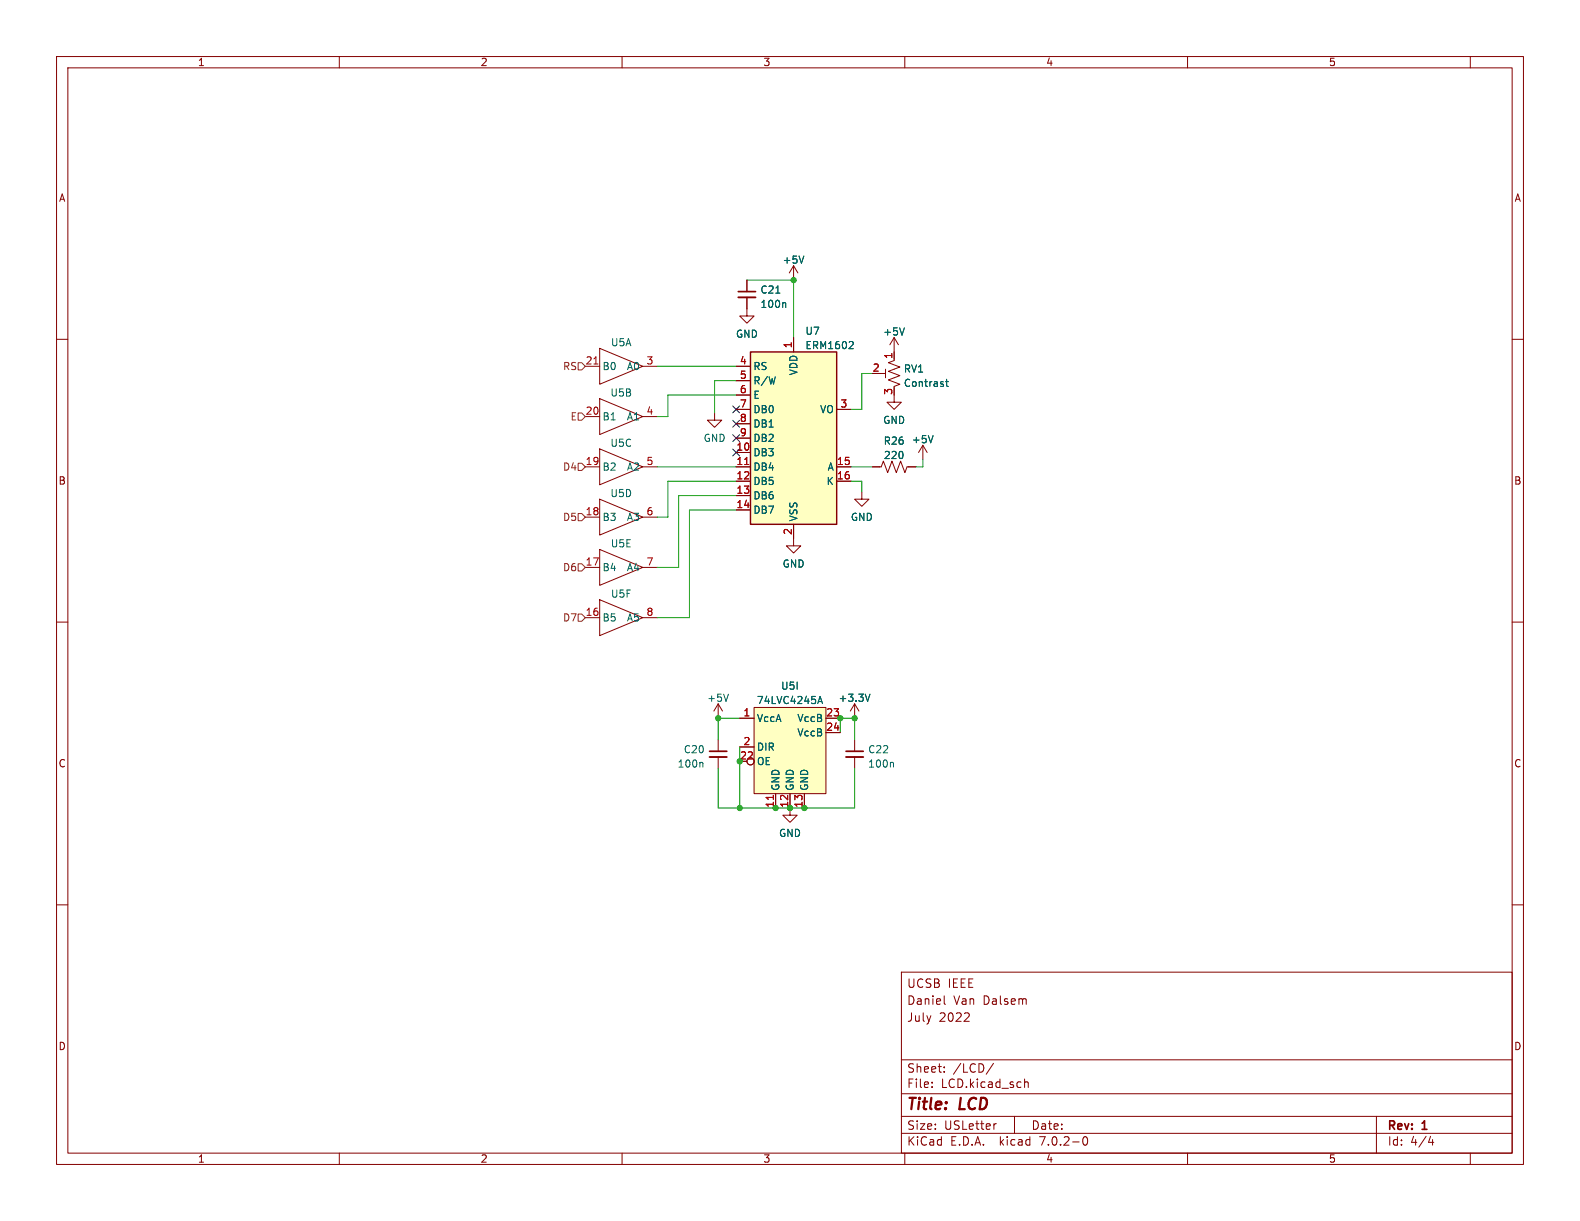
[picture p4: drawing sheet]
<svg xmlns="http://www.w3.org/2000/svg" width="279mm" height="216mm" viewBox="0 0 279 216" stroke-linecap="round" stroke-linejoin="round" font-family="sans-serif">
<g fill="none" stroke="#840000" stroke-width=".18">
<path d="M10 10h259.4v195.9h-259.4zM12 12h255.4v191.9h-255.4zM60 10v2M110 10v2M160 10v2M210 10v2M260 10v2M10 60h2M132.1 52.6v3.3h1.2l-1.2 1.3-1.3-1.3h1.3M132.1 49.5v2.1M140.3 47l-.7 1.3M140.3 47v2.5"/>
<path d="M140.3 59.7v2.5M140.3 47l.8 1.3M158.1 59.7v3.8M158.1 59.7l-.7 1.3M158.1 59.7l.8 1.3M267.4 60h2M103.5 64.8h2.5M103.5 73.7h2.5M106 70.5l7.7 3.2-7.7 3.1zM106 61.6l7.7 3.2-7.7 3.1zM106 79.4l7.7 3.2-7.7 3.1zM113.7 64.8h2.5"/>
<path d="M113.7 73.7h2.5M126.4 73v1.3h1.2l-1.2 1.3-1.3-1.3h1.3M130.2 72.4h2.5M130.2 64.8h2.5M130.2 67.3h2.5M130.2 69.9h2.5M130.2 74.9h2.5M130.2 77.5h2.5M148 72.4h2.5M155.6 66h1M156.6 65.3v1.5M158.1 69.9v1.2h1.3l-1.3 1.3-1.3-1.3h1.3"/>
<path d="M158.1 63.8l-1 .3 2 .8-2 .8 2 .7-2 .8 2 .7-1 .4v.3M163.2 78.7l-.8 1.3M163.2 78.7v2.6M163.2 78.7l.8 1.3M103.5 82.6h2.5M103.5 91.4h2.5M106 97.2l7.7 3.1-7.7 3.2zM106 88.3l7.7 3.1-7.7 3.2zM113.7 82.6h2.5M113.7 91.4h2.5M130.2 82.6h2.5M130.2 80h2.5"/>
<path d="M130.2 85.1h2.5M130.2 87.6h2.5M130.2 90.2h2.5M140.3 92.7v3.8h1.3l-1.3 1.3-1.2-1.3h1.2M148 82.6h2.5M148 85.1h2.5M152.4 87v1.3h1.3l-1.3 1.2-1.3-1.2h1.3M154.3 82.6h1.5l.4-1.1 .8 2.1 .7-2.1 .8 2.1 .8-2.1 .7 2.1 .4-1h1.5M10 110h2M103.5 100.3h2.5M103.5 109.2h2.5M106 106l7.7 3.2-7.7 3.2z"/>
<path d="M113.7 100.3h2.5M113.7 109.2h2.5M267.4 110h2M127 124.5l-.8 1.2M127 124.5v2.5M127 130.8v2M127 133.9v2M127 124.5l.8 1.2M130.8 127h2.5M130.8 132.1h2.5M133.3 125.1h12.7v15.2h-12.7zM146 127h2.6"/>
<path d="M146 129.5h2.6M151.1 124.5l-.7 1.2M151.1 124.5v2.5M151.1 130.8v2M151.1 133.9v2M151.1 124.5l.8 1.2M10 160h2M137.2 140.3v2.6M139.7 140.3v3.8h1.3l-1.3 1.3-1.3-1.3h1.3M142.2 140.3v2.6M267.4 160h2M159.4 171.9h108v32h-108z"/>
<path d="M167 176.1v1.3l.2 .2M171.3 179.2l.1 .2-.1 .3-.8 .9h.9M159.4 197.4h108M159.4 193.4h108M159.4 187.4h108M164.8 192.2v.1M164.8 191.4v.1M167 189.5v.1M167 188.7v.1M175.7 188l-1.3 2M176.2 198.7l-.3 .1M179.4 197.4v3"/>
<path d="M181.2 190.8v1.5M181.2 191.4l.2-.1 .4 .1v.9M243.4 197.4v6.5M60 203.9v2M110 203.9v2M159.4 200.4h108M160 203.9v2M191.6 201.1l.2-.1a.81 .81 0 0 1 .6 .6 .81 .81 0 0 1-.3 .8l-.1 .1a.81 .81 0 0 1-.4-1.4zM210 203.9v2M252.6 202h.9M253.3 201.5v1M260 203.9v2"/>
<circle cx="132.7" cy="134.6" r=".63"/>
</g>
<g fill="none" stroke="#006464" stroke-width=".18">
<path d="M138.8 53.5l.2 .2v.7M142.1 45.3l-.4 1.2M159.9 58l-.4 1.2M150.7 60.4l.2 .2-.1 .3-.7 .8h.8M165 77l-.4 1.3M167.2 67.5h.5M167.4 67.1v1l.3 .2M124.1 134.8l.2 .2v.6M128.8 122.7l-.4 1.3M144.6 124.4l.4-1.3 .4 1.3M144.7 124h.6M153.9 122.7l-.5 1.3"/>
<path d="M157.8 134.8l.2 .2v.6"/>
</g>
<path d="M130.6 52.6h3M125.5 133.9h3M149.6 133.9h3.1" fill="none" stroke="#840000" stroke-width=".33"/>
<path d="M130.6 51.6h3M125.5 132.8h3M149.6 132.8h3.1" fill="none" stroke="#840000" stroke-width=".3"/>
<g fill="#ffffc2" stroke="#ffffc2" stroke-width=".18">
<path d="M132.7 62.2h15.3v30.5h-15.3z"/>
<path d="M133.3 125.1h12.7v15.2h-12.7z"/>
</g>
<path d="M132.7 62.2h15.3v30.5h-15.3z" fill="none" stroke="#840000" stroke-width=".25"/>
<path d="M105 64.4h.7M131.7 82.1h.7M136.8 140.6v.8" fill="none" stroke="#a90000" stroke-width=".18"/>
<path d="M102.2 64.1h.7l.6 .7-.6 .6h-.7zM102.2 73h.7l.6 .7-.6 .6h-.7zM102.2 90.8h.7l.6 .6-.6 .7h-.7zM102.2 81.9h.7l.6 .7-.6 .6h-.7zM102.2 99.7h.7l.6 .6-.6 .7h-.7zM102.2 108.6h.7l.6 .6-.6 .7h-.7z" fill="none" stroke="#725600" stroke-width=".18"/>
<g fill="none" stroke="#009600" stroke-width=".18">
<path d="M132.1 49.5h8.2v10.2M116.2 64.8h14M130.2 69.9h-12.1v3.8h-1.9M130.2 67.3h-3.8v5.7M154.3 66h-1.9v6.4h-1.9M116.2 82.6h14M130.2 85.1h-12.1v6.3h-1.9M130.2 90.2h-8.3v19h-5.7M130.2 87.6h-10.2v12.7h-3.8M150.5 85.1h1.9v1.9M150.5 82.6h3.8M163.2 81.3v1.3h-1.3"/>
<path d="M127 135.9v7h24.1v-7M130.8 127h-3.8v3.8M130.8 132.1v10.8M148.6 129.5v-2.5h2.5v3.8"/>
</g>
<path d="M129.6 71.8l1.2 1.2M129.6 76.9l1.2 1.2M129.6 74.3l1.2 1.2M129.6 79.4l1.2 1.2M130.8 71.8l-1.2 1.2M130.8 76.9l-1.2 1.2M130.8 74.3l-1.2 1.2M130.8 79.4l-1.2 1.2" fill="none" stroke="#000084" stroke-width=".18"/>
<g fill="#009600" stroke="#009600" stroke-width=".18">
<circle cx="142.2" cy="142.9" r=".46"/>
<circle cx="139.7" cy="142.9" r=".46"/>
<circle cx="148.6" cy="127" r=".46"/>
<circle cx="127" cy="127" r=".46"/>
<circle cx="151.1" cy="127" r=".46"/>
<circle cx="130.8" cy="134.6" r=".46"/>
<circle cx="130.8" cy="142.9" r=".46"/>
<circle cx="137.2" cy="142.9" r=".46"/>
<circle cx="140.3" cy="49.5" r=".46"/>
</g>
<g font-size="2.8" fill="#840000">
<text x="160.4" y="196.7">Title:</text>
<text x="169.8" y="196.7">LCD</text>
</g>
<g font-size="2.1" fill="#840000">
<text x="160.4" y="177.8">Daniel</text>
<text x="160.4" y="174.8">UCSB IEEE</text>
<text x="168.6" y="177.8">Van</text>
<text x="173.8" y="177.8">Dalsem</text>
<text x="160.4" y="180.8">July</text>
<text x="166.1" y="180.8">2022</text>
<text x="160.4" y="189.8">Sheet:</text>
<text x="168.6" y="189.8">/LCD/</text>
<text x="160.4" y="192.5">File:</text>
<text x="166.4" y="192.5">LCD.kicad_sch</text>
<text x="160.4" y="202.7">KiCad</text>
<text x="160.4" y="199.9">Size:</text>
<text x="167" y="199.9">USLetter</text>
<text x="168.1" y="202.7">E.D.A.</text>
<text x="176.8" y="202.7">kicad</text>
<text x="182.4" y="199.9">Date:</text>
<text x="183.9" y="202.7">7.0.2-0</text>
<text x="245.4" y="200.1">Rev:</text>
<text x="245.4" y="202.7">Id:</text>
<text x="249.4" y="202.7">4/4</text>
<text x="251.6" y="200.1">1</text>
</g>
<g font-size="1.8" fill="#840000">
<text x="35" y="11.8">1</text>
<text x="85" y="11.8">2</text>
<text x="135" y="11.8">3</text>
<text x="185" y="11.8">4</text>
<text x="235" y="11.8">5</text>
<text x="10.4" y="35.8">A</text>
<text x="267.8" y="35.8">A</text>
<text x="10.3" y="85.8">B</text>
<text x="267.7" y="85.8">B</text>
<text x="10.3" y="135.8">C</text>
<text x="267.7" y="135.8">C</text>
<text x="10.3" y="185.8">D</text>
<text x="267.7" y="185.8">D</text>
<text x="35" y="205.7">1</text>
<text x="85" y="205.7">2</text>
<text x="135" y="205.7">3</text>
<text x="185" y="205.7">4</text>
<text x="235" y="205.7">5</text>
</g>
<g font-size="1.8" fill="#006464">
<text x="138.3" y="46.8">+5V</text>
<text x="134.4" y="52.1">C21</text>
<text x="130.1" y="59.9">GND</text>
<text x="134.4" y="54.6">100n</text>
<text x="142.4" y="59.4">U7</text>
<text x="156.1" y="59.5">+5V</text>
<text x="106.6" y="65.6">B0</text>
<text x="108" y="61.4">U5A</text>
<text x="110.7" y="65.6">A0</text>
<text x="133.2" y="65.6">RS</text>
<text x="142.4" y="61.9">ERM1602</text>
<text x="107.9" y="70.3">U5B</text>
<text x="133.2" y="68.1">R/W</text>
<text x="133.2" y="70.7">E</text>
<text x="141.2" y="66.5" transform="rotate(-90 141.2 66.5)">VDD</text>
<text x="159.8" y="66">RV1</text>
<text x="159.8" y="68.6">Contrast</text>
<text x="106.6" y="74.5">B1</text>
<text x="110.7" y="74.5">A1</text>
<text x="133.2" y="73.2">DB0</text>
<text x="133.2" y="75.8">DB1</text>
<text x="144.9" y="73.2">VO</text>
<text x="156.1" y="75.1">GND</text>
<text x="106.6" y="83.4">B2</text>
<text x="107.9" y="79.2">U5C</text>
<text x="110.7" y="83.4">A2</text>
<text x="124.4" y="78.3">GND</text>
<text x="133.2" y="80.8">DB3</text>
<text x="133.2" y="83.4">DB4</text>
<text x="133.2" y="78.3">DB2</text>
<text x="146.2" y="83.4">A</text>
<text x="156.2" y="78.8">R26</text>
<text x="156.2" y="81.3">220</text>
<text x="161.2" y="78.5">+5V</text>
<text x="107.9" y="88.1">U5D</text>
<text x="133.2" y="85.9">DB5</text>
<text x="133.2" y="88.5">DB6</text>
<text x="146" y="85.9">K</text>
<text x="106.6" y="92.3">B3</text>
<text x="110.7" y="92.3">A3</text>
<text x="133.2" y="91">DB7</text>
<text x="141.2" y="92.2" transform="rotate(-90 141.2 92.2)">VSS</text>
<text x="150.4" y="92.3">GND</text>
<text x="106.6" y="101.2">B4</text>
<text x="107.9" y="96.9">U5E</text>
<text x="110.7" y="101.2">A4</text>
<text x="138.3" y="100.5">GND</text>
<text x="108" y="105.8">U5F</text>
<text x="106.6" y="110">B5</text>
<text x="110.7" y="110">A5</text>
<text x="125" y="124.2">+5V</text>
<text x="133.8" y="124.7">74LVC4245A</text>
<text x="138.1" y="122.1">U5I</text>
<text x="148.2" y="124.2">+3.3V</text>
<text x="133.9" y="127.8">VccA</text>
<text x="140.9" y="127.8">VccB</text>
<text x="140.9" y="130.4">VccB</text>
<text x="119.8" y="135.9">100n</text>
<text x="120.9" y="133.3">C20</text>
<text x="133.9" y="132.9">DIR</text>
<text x="133.9" y="135.4">OE</text>
<text x="153.5" y="133.3">C22</text>
<text x="153.5" y="135.9">100n</text>
<text x="138" y="139.8" transform="rotate(-90 138 139.8)">GND</text>
<text x="140.5" y="139.8" transform="rotate(-90 140.5 139.8)">GND</text>
<text x="143.1" y="139.8" transform="rotate(-90 143.1 139.8)">GND</text>
<text x="137.7" y="148.1">GND</text>
</g>
<g font-size="1.8" fill="#725600">
<text x="99.4" y="65.6">RS</text>
<text x="100.8" y="74.5">E</text>
<text x="99.4" y="83.4">D4</text>
<text x="99.4" y="92.3">D5</text>
<text x="99.4" y="101.2">D6</text>
<text x="99.4" y="110">D7</text>
</g>
<g font-size="1.8" fill="#a90000">
<text x="103.5" y="64.5">21</text>
<text x="114.3" y="64.5">3</text>
<text x="130.8" y="64.5">4</text>
<text x="140.1" y="61.6" transform="rotate(-90 140.1 61.6)">1</text>
<text x="154.3" y="65.8">2</text>
<text x="157.9" y="63.5" transform="rotate(-90 157.9 63.5)">1</text>
<text x="130.8" y="67.1">5</text>
<text x="130.8" y="69.6">6</text>
<text x="157.9" y="69.9" transform="rotate(-90 157.9 69.9)">3</text>
<text x="103.5" y="73.4">20</text>
<text x="114.3" y="73.4">4</text>
<text x="130.8" y="72.1">7</text>
<text x="130.8" y="74.7">8</text>
<text x="130.8" y="77.2">9</text>
<text x="148.6" y="72.1">3</text>
<text x="103.5" y="82.3">19</text>
<text x="114.3" y="82.3">5</text>
<text x="130.2" y="79.8">10</text>
<text x="130.2" y="82.3">11</text>
<text x="148" y="82.3">15</text>
<text x="130.2" y="84.8">12</text>
<text x="130.2" y="87.4">13</text>
<text x="130.2" y="89.9">14</text>
<text x="148" y="84.8">16</text>
<text x="103.5" y="91.2">18</text>
<text x="114.3" y="91.2">6</text>
<text x="140.1" y="94.6" transform="rotate(-90 140.1 94.6)">2</text>
<text x="103.5" y="100.1">17</text>
<text x="114.3" y="100.1">7</text>
<text x="103.5" y="109">16</text>
<text x="114.3" y="109">8</text>
<text x="131.4" y="126.7">1</text>
<text x="131.4" y="131.8">2</text>
<text x="146" y="126.7">23</text>
<text x="146" y="129.3">24</text>
<text x="130.8" y="134.4">22</text>
<text x="136.9" y="142.9" transform="rotate(-90 136.9 142.9)">11</text>
<text x="139.4" y="142.9" transform="rotate(-90 139.4 142.9)">12</text>
<text x="142" y="142.9" transform="rotate(-90 142 142.9)">13</text>
</g>
</svg>
